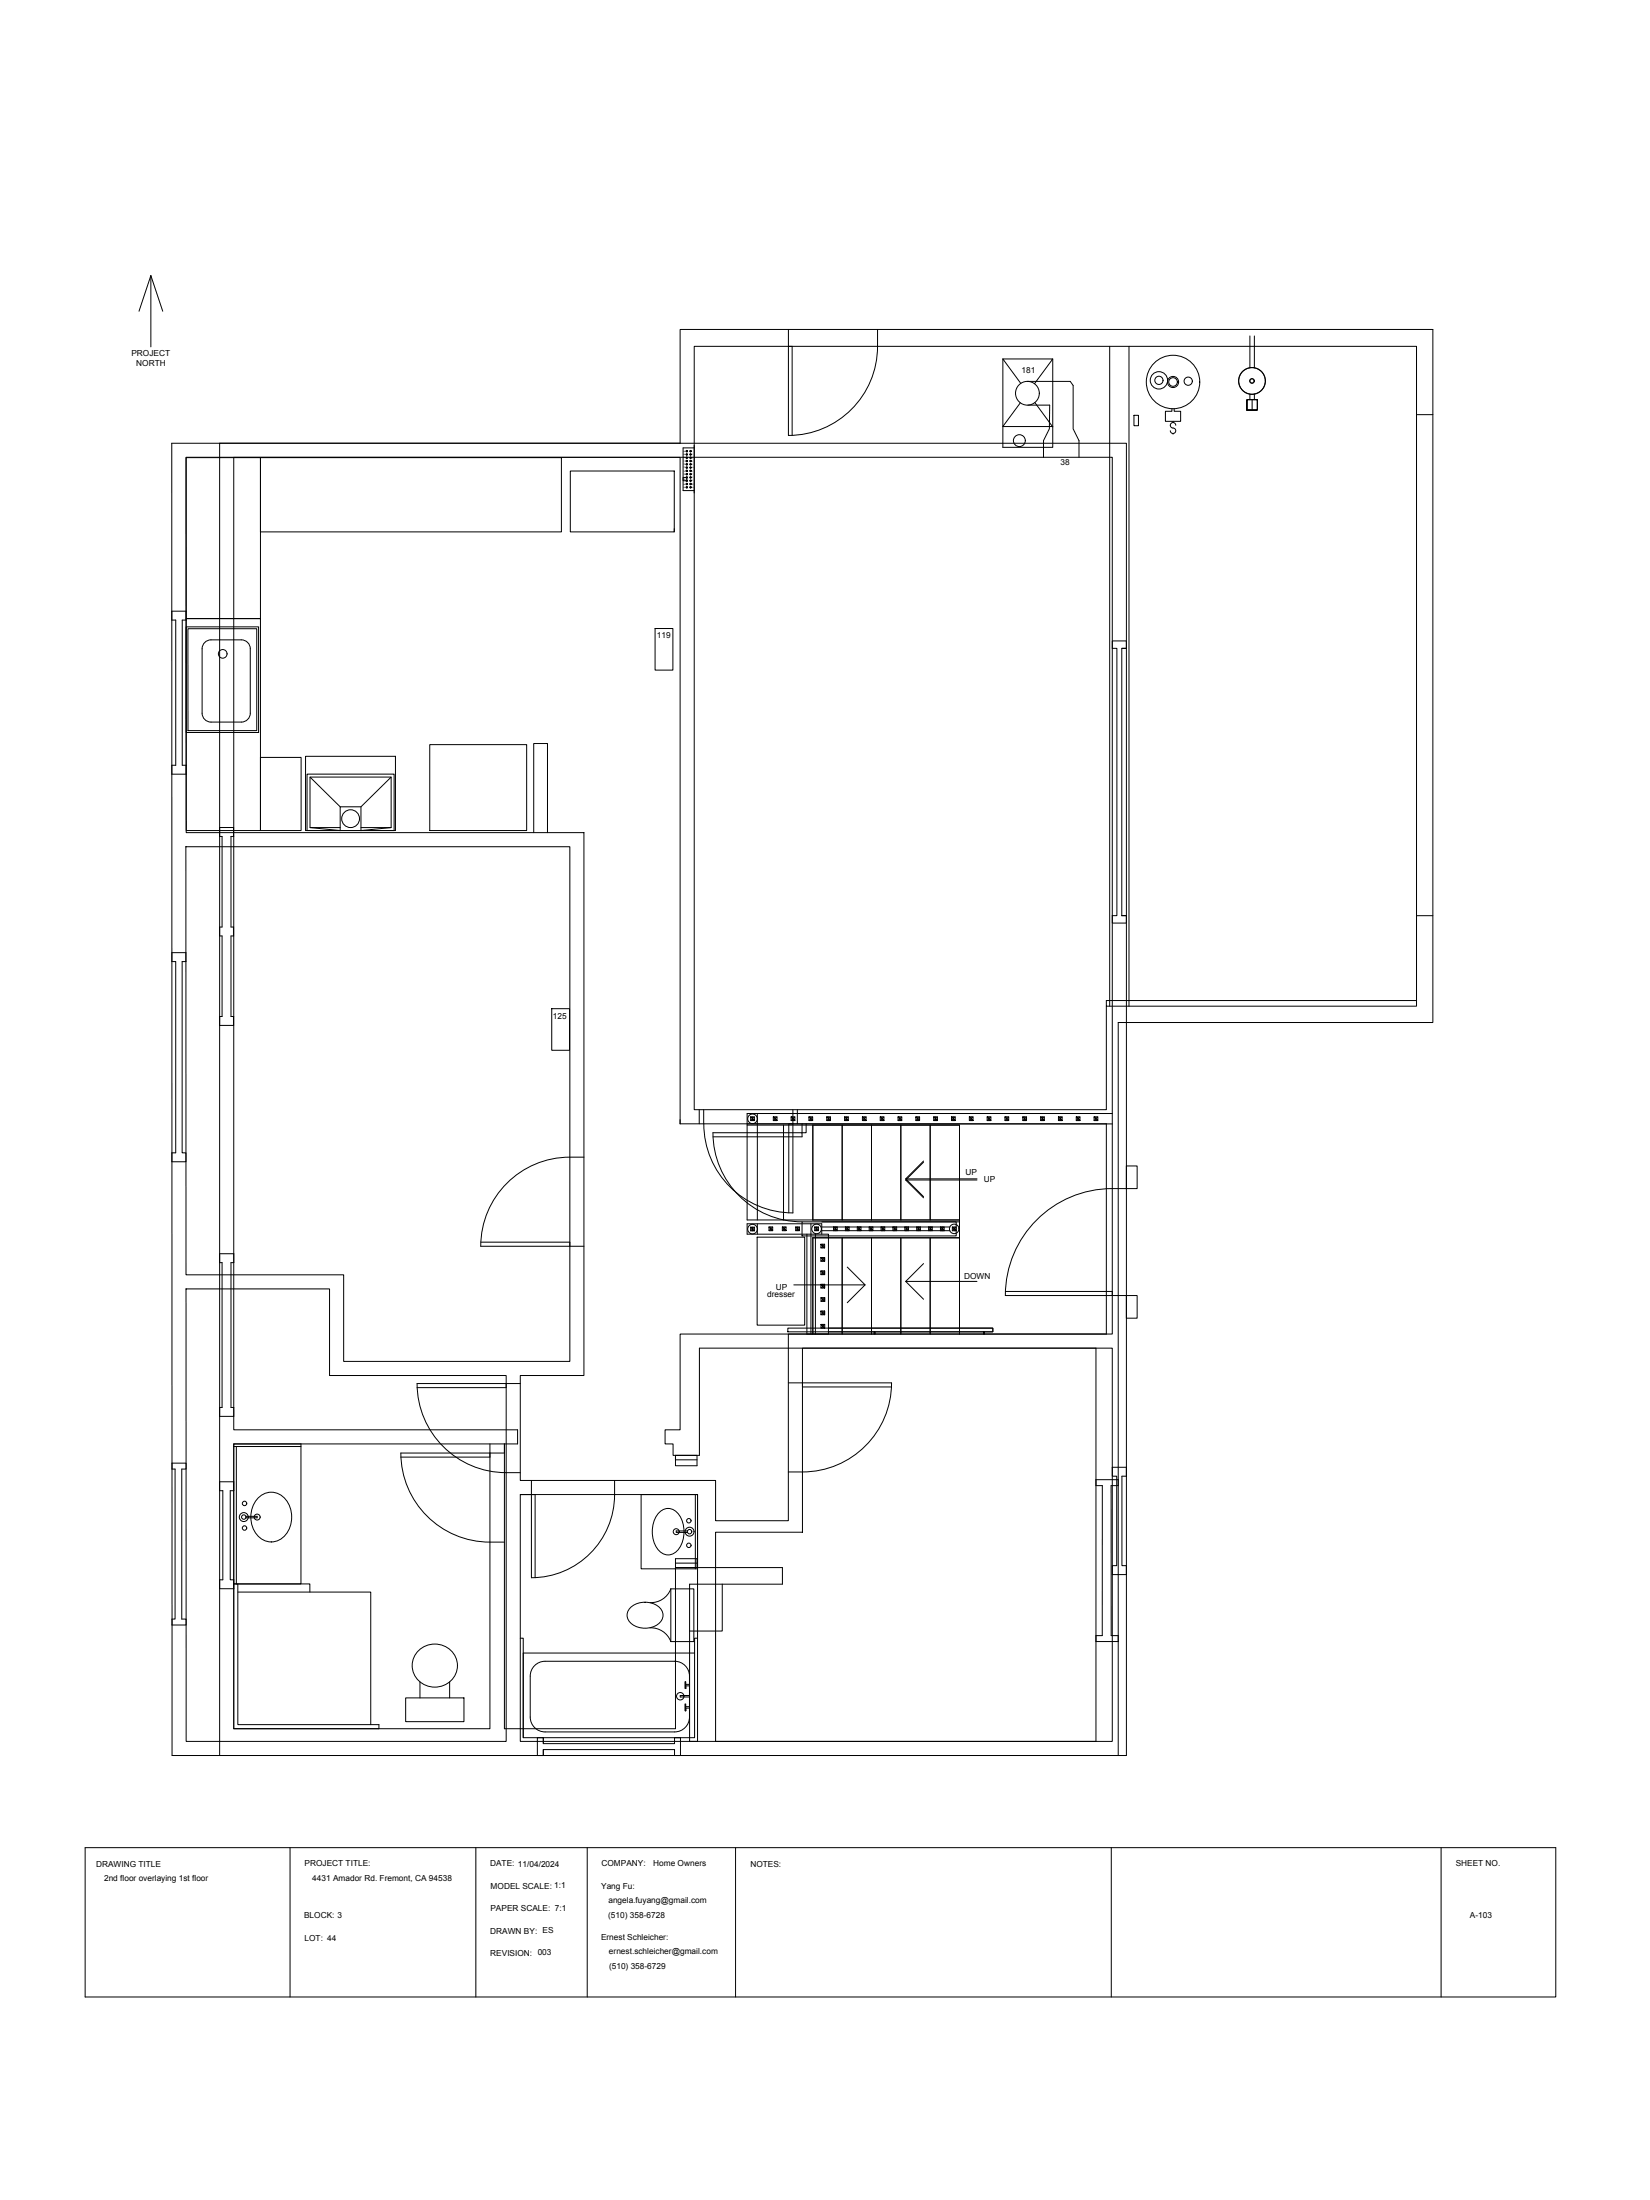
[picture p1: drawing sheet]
<svg xmlns="http://www.w3.org/2000/svg" width="914mm" height="1219mm" viewBox="0 0 914 1219" stroke-linecap="round" stroke-linejoin="round" font-family="sans-serif">
<!-- layer: A101-Floorplan-1st-floor -->
<g fill="none" stroke="#000" stroke-width=".55">
<path d="M437 183v58a49 49 0 0 0 49-49v-9M437 192h2v49M556 199v49h27v-49M556 199h27l-10 14M556 199l10 13M615 192v366M626 192v366M693 186v18M695 186v18M693 218v3M695 218v3M565 223l-9 13h27"/>
<path d="M573 223l10 14M628 230h3v6h-3zM649 227v1h-3v6h8v-6h-3v-1M650 234h.1M652 236a1.6 1.6 0 0 0-2-2 1.6 1.6 0 0 0-1 2 1.6 1.6 0 0 0 2 1 1.5 1.5 0 0 1 0 3 1.5 1.5 0 0 1-2-1M691 221h6v6h-6h6v-6h-6v6zM694 221v6M785 230h9M122 246h255v-63h417v384h-174v406h-498zM380 250h1M380 252h1M380 254h1"/>
<path d="M380 255h1M380 257h1M380 259h1M381 250h.1M381 251v1M381 253v1M381 255v1M381 257v1M381 259v1M382 250h1M382 252h1M382 254h1"/>
<path d="M382 255h1M382 257h1M382 259h1M383 250h.1M383 251v1M383 253v1M383 255v1M383 257v1M383 259v1M385 248h-6v24h6M385 247v26M650 240v1"/>
<path d="M379 265h2v1h-2zM380 261h1M380 263h1M380 265h1M380 266h1M380 268h1M380 270h1M381 261h.1M381 262v1M381 264v1M381 266v1M381 268v1"/>
<path d="M381 270h.1M382 261h1M382 263h1M382 265h1M382 266h1M382 268h1M382 270h1M383 261h.1M383 262v1M383 264v1M383 266v1M383 268v1"/>
<path d="M383 270h.1M363 348h10v23h-10zM122 459h8M129 459v5M122 464h1v50h-1M130 464h-2v50h2M122 519h1v44h-1M129 514v5M130 519h-2v44h2M785 507h9M306 559h10v23h-10zM785 554h-172v61h-228v-423h400v366h-172"/>
<path d="M122 568h8M129 563v5M388 615v8M390 615a52 52 0 0 0 15 43 49 49 0 0 0 34 14v-57M442 615v8M377 623v-370h-247v539h157v8h-157v158h142v-158M377 623h236v116h-236v53h-8v8h4v7h15v-60h219v218h-225v-87h52v-9h-60M377 621v2M395 628h49v2h-49M395 628a49 49 0 0 0 49 49M439 623h-2v49M444 623v5h3v-5"/>
<path d="M450 624h82v52h-82zM467 624v52M483 624v52M499 624v52M515 624v52M512 643l-10 10M541 653h-39l10 10M444 677h86v8h-86zM122 695h8v5h-2v80h2v5h-8M122 700h1v80h-1M467 686v53M483 686v53"/>
<path d="M499 686v53M515 686v53M470 702l9 10h-39M479 712l-9 10M437 736h113v2h-113zM450 739v-53h82v53M484 738v1M485 738v1M545 738v1M131 802v76M167 802h-37v-2h37v78h-36M272 805v2h-50"/>
<path d="M280 805h-58a49 49 0 0 0 50 50h8M280 800v158h94v-94h12v5M374 807h12v5h-12zM374 807v2h12M122 821h8M122 826h1v50h-1M130 826h-2v50h2v4h-8M143 831a11 11 0 0 1 11-3 11 11 0 0 1 7 8 14 14 0 0 1-11 19 14 14 0 0 1-10-20zM607 823h4v83h-4M607 820h13M620 823h-4v83h4M136 840h6v1h-6"/>
<path d="M130 878h2v78h78v2h-80zM130 878h1M132 878h40v4M374 866h12M400 878v26h-18M132 882h73v74M232 915a12 12 0 0 1 19 1 12 12 0 0 1-5 18 12 12 0 0 1-15-4 12 12 0 0 1 1-15zM607 910h13M233 932v9M249 932v9M225 941h32v13h-32z"/>
<circle cx="569" cy="218" r="7"/>
<circle cx="642" cy="211" r="5"/>
<circle cx="642" cy="211" r="2.3"/>
<circle cx="650" cy="212" r="15"/>
<circle cx="650" cy="212" r="3"/>
<circle cx="650" cy="212" r="2.4"/>
<circle cx="658" cy="211" r="2.3"/>
<circle cx="694" cy="211" r="7"/>
<circle cx="694" cy="211" r="1.2"/>
<circle cx="381" cy="252" r=".4"/>
<circle cx="381" cy="250" r=".4"/>
<circle cx="381" cy="259" r=".4"/>
<circle cx="381" cy="255" r=".4"/>
<circle cx="381" cy="257" r=".4"/>
<circle cx="381" cy="254" r=".4"/>
<circle cx="383" cy="259" r=".4"/>
<circle cx="383" cy="257" r=".4"/>
<circle cx="383" cy="250" r=".4"/>
<circle cx="383" cy="252" r=".4"/>
<circle cx="383" cy="255" r=".4"/>
<circle cx="383" cy="254" r=".4"/>
<circle cx="565" cy="244" r="3"/>
<circle cx="381" cy="270" r=".4"/>
<circle cx="381" cy="268" r=".4"/>
<circle cx="381" cy="265" r=".4"/>
<circle cx="381" cy="266" r=".4"/>
<circle cx="381" cy="261" r=".4"/>
<circle cx="381" cy="263" r=".4"/>
<circle cx="383" cy="270" r=".4"/>
<circle cx="383" cy="268" r=".4"/>
<circle cx="383" cy="265" r=".4"/>
<circle cx="383" cy="266" r=".4"/>
<circle cx="383" cy="261" r=".4"/>
<circle cx="383" cy="263" r=".4"/>
<circle cx="136" cy="833" r="1.2"/>
<circle cx="135" cy="841" r="2.5"/>
<circle cx="135" cy="841" r="1.2"/>
<circle cx="136" cy="847" r="1.2"/>
<circle cx="143" cy="841" r="1.6"/>
</g>
<!-- layer: A201-Floorplan-2nd-floor -->
<g fill="none" stroke="#000" stroke-width=".55">
<path d="M569 211h24l2 3v24l3 6v9M570 225h12v13l-4 6v9M95 246h529v727h-529zM103 253h513v486h-179v104h-40v-23h-109v-58h36v-301h-221zM103 254h41v89h-41zM144 254h167v41h-167zM316 261h58v34h-58zM374 293v2M95 339h8M103 339v5h-2v80h2v5h-8M95 344h2v80h-2M103 347h40v59h-40z"/>
<path d="M103 343h41v117h-41zM104 348h38v57h-38zM139 360v35M139 360a5 5 0 0 0-5-5h-17a5 5 0 0 0-5 5v35a5 5 0 0 0 5 5h17a5 5 0 0 0 5-5M622 359h2v-4h-8v4h3v148h-3v5h8v-5h-2M624 359h-2v148M144 420h23v40h-23zM169 419h50v41h-50zM238 413h54v47h-54zM170 429h48v31h-48zM172 431l17 16M217 431l-17 16h-11v13l-17-1"/>
<path d="M189 459h-17v-28h45v28h-17M200 447v13l17-1M103 469h213v285h-126v-48h-87zM296 461v-49h7v49M622 507h2M95 528h8v5h-2v106h2v5h-8M95 533h2v106h-2M416 619h2v2l-2-2v2h2M417 619v2M418 619l-2 2M420 617v59M429 619h2v2l-2-2v2h2"/>
<path d="M430 619v2M431 619l-2 2M438 619h2v2l-2-2v2h2M439 619v2M440 619l-2 2M448 619h2v2l-2-2v2h2M449 619v2M450 619l-2 2M458 619h2v2l-2-2v2h2M459 619v2M460 619l-2 2M468 619h2v2l-2-2v2h2"/>
<path d="M469 619v2M470 619l-2 2M478 619h2v2l-2-2v2h2M479 619v2M480 619l-2 2M488 619h2v2l-2-2v2h2M489 619v2M490 619l-2 2M498 619h2v2l-2-2v2h2M499 619v2M500 619l-2 2M508 619h2v2l-2-2v2h2"/>
<path d="M509 619v2M510 619l-2 2M517 619h2v2l-2-2v2h2M518 619v2M519 619l-2 2M527 619h2v2l-2-2v2h2M528 619v2M529 619l-2 2M537 619h2v2l-2-2v2h2M538 619v2M539 619l-2 2M547 619h2v2l-2-2v2h2"/>
<path d="M548 619v2M549 619l-2 2M557 619h2v2l-2-2v2h2M558 619v2M559 619l-2 2M567 619h2v2l-2-2v2h2M568 619v2M569 619l-2 2M577 619h2v2l-2-2v2h2M578 619v2M579 619l-2 2M587 619h2v2l-2-2v2h2"/>
<path d="M588 619v2M589 619l-2 2M596 619h2v2l-2-2v2h2M597 619v2M598 619l-2 2M606 619h2v2l-2-2v2h2M607 619v2M608 619l-2 2M616 617h-202v59h118M414 624h118v115v-53h-82v53M414 623h202M434 624v52"/>
<path d="M450 624v52M467 624v52M483 624v52M499 624v52M515 624v52M324 641a52 52 0 0 0-47 19 49 49 0 0 0-11 31h58M512 644l-10 10M541 654h-39l10 10M616 659h8M616 659a59 59 0 0 0-59 59h67M624 646h6v13h-6zM420 678v6"/>
<path d="M426 680h2v2l-2-2v2h2M427 680v2M428 680l-2 2M434 680h2v2l-2-2v2h2M435 680v2M436 680l-2 2M441 680h2v2l-2-2v2h2M442 680v2M443 680l-2 2M449 678v61M451 680h3v2l-3-2v2h3M453 680v2"/>
<path d="M454 680l-3 2M455 677h77M455 680h71M462 680h2v2l-2-2v2h2M463 680v2M464 680l-2 2M469 680h2v2l-2-2v2h2M470 680v2M471 680l-2 2M475 680h2v2l-2-2v2h2M476 680v2M477 680l-2 2"/>
<path d="M482 680h2v2l-2-2v2h2M483 680v2M484 680l-2 2M488 680h2v2l-2-2v2h2M489 680v2M490 680l-2 2M495 680h2v2l-2-2v2h2M496 680v2M497 680l-2 2M501 680h2v2l-2-2v2h2M502 680v2M503 680l-2 2"/>
<path d="M508 680h2v2l-2-2v2h2M509 680v2M510 680l-2 2M515 680h2v2l-2-2v2h2M516 680v2M517 680l-2 2M266 688h50v3M416 680h2v2l-2-2v2h2M417 680v2M418 680l-2 2M420 686h26v48h-26zM447 684v55h12v-55h-45v-6h41v6"/>
<path d="M452 684v55M455 697h2v2l-2-2v2h2v-2l-2 2M455 690h2v2l-2-2v2h2M455 682h71M456 690v2M456 697v2M457 690l-2 2M467 686v53M483 686v53M499 686v53M515 686v53M521 680h2v2l-2-2v2h2"/>
<path d="M522 680v2M523 680l-2 2M528 680h2v2l-2-2v2h2M529 680v2M530 680l-2 2M103 714h80v48h98v203h-178zM455 712h2v2l-2-2v2h2v-2l-2 2M455 704h2v2l-2-2v2h2v-2l-2 2M455 719h2v2l-2-2v2h2v-2l-2 2M456 704v2M456 712v2M456 719v2"/>
<path d="M512 700l-10 10M541 710h-39l10 10M557 716h59v2M624 718h6v13h-6zM455 727h2v2l-2-2v2h2v-2l-2 2M455 734h2v2l-2-2v2h2M456 727v2M456 734v2M457 734l-2 2M459 736h91v2h-91M484 738v1M485 738v1"/>
<path d="M545 738v1M445 747h171v218h-219v-116h48zM231 769h50v-2h-50a49 49 0 0 0 50 49h7M281 767h7M437 766h8M494 769h-49v-3h49a49 49 0 0 1-49 50h-8M95 811h8v3h-2v83h2v4h-8v-4h2v-83h-2zM616 813h8v5h-2v50h2v5h-8v-5h3v-50h-3zM288 828h99v137h-99zM295 820v8h-7M341 820a48 48 0 0 1-16 43 46 46 0 0 1-30 11v-46h2v46M355 828h32v41h-32z"/>
<path d="M366 838a7 7 0 0 1 12 4 15 15 0 0 1-6 19 9 9 0 0 1-10-8 16 16 0 0 1 4-15zM385 828v41M381 848h-6v1h6M350 891a11 11 0 0 1 17 3 9 9 0 0 1-11 8 8 8 0 0 1-8-9zM372 881h13v29h-13M372 881v29M372 881a12 12 0 0 1-12 7M288 908h2v55h95v-55h2M360 902a12 12 0 0 1 12 8M385 916h-95v47M296 923l3-2h3h72a8 8 0 0 1 8 8v23a8 8 0 0 1-8 8h-72a8 8 0 0 1-8-8v-24v-2zM380 933h2"/>
<path d="M382 934h-2v2v-4v4M382 940h-5h5M380 946h2M382 947h-2v1v-4v4M301 963v3h73v-3h3v10h-3v-3h-73v3M301 966v-3h-3v10h3v-3"/>
<circle cx="123" cy="362" r="2.4"/>
<circle cx="194" cy="454" r="5"/>
<circle cx="417" cy="620" r="2.7"/>
<circle cx="417" cy="681" r="2.7"/>
<circle cx="453" cy="681" r="2.7"/>
<circle cx="529" cy="681" r="2.6"/>
<circle cx="375" cy="849" r="1.6"/>
<circle cx="382" cy="856" r="1.2"/>
<circle cx="382" cy="843" r="1.2"/>
<circle cx="382" cy="849" r="2.5"/>
<circle cx="382" cy="849" r="1.2"/>
<circle cx="377" cy="940" r="2.1"/>
</g>
<!-- layer: 00-page-edge -->
<path d="M84 153v39M77 172l7-19 6 19" fill="none" stroke="#000" stroke-width=".55"/>
<!-- layer: Title Block -->
<path d="M47 1024h815v83h-815zM161 1024v83M264 1024v83M325 1024v83M408 1024v83M616 1024v83M799 1024v83" fill="none" stroke="#000" stroke-width=".55"/>
<g font-size="4.6">
<text x="73" y="197">PROJECT</text>
<text x="76" y="203">NORTH</text>
<text x="566" y="206">181</text>
<text x="588" y="258">38</text>
<text x="364" y="353">119</text>
<text x="306" y="565">125</text>
<text x="535" y="651">UP</text>
<text x="545" y="655">UP</text>
<text x="534" y="709">DOWN</text>
<text x="425" y="719">dresser</text>
<text x="430" y="715">UP</text>
<text x="53" y="1035">DRAWING TITLE</text>
<text x="169" y="1034">PROJECT TITLE:</text>
<text x="272" y="1034">DATE: 11/04/2024</text>
<text x="333" y="1034">COMPANY:</text>
<text x="362" y="1034">Home Owners</text>
<text x="416" y="1035">NOTES:</text>
<text x="807" y="1034">SHEET NO.</text>
<text x="58" y="1043">2nd floor overlaying 1st floor</text>
<text x="173" y="1043">4431 Amador Rd. Fremont, CA 94538</text>
<text x="272" y="1047">MODEL SCALE: 1:1</text>
<text x="333" y="1047">Yang Fu:</text>
<text x="337" y="1054">angela.fuyang@gmail.com</text>
<text x="272" y="1059">PAPER SCALE: 7:1</text>
<text x="169" y="1063">BLOCK: 3</text>
<text x="337" y="1063">(510) 358-6728</text>
<text x="815" y="1063">A-103</text>
<text x="272" y="1072">DRAWN BY: ES</text>
<text x="169" y="1075">LOT: 44</text>
<text x="333" y="1075">Ernest Schleicher:</text>
<text x="272" y="1084">REVISION: 003</text>
<text x="337" y="1083">ernest.schleicher@gmail.com</text>
<text x="338" y="1091">(510) 358-6729</text>
</g>
<g font-size="1.1">
<text x="379" y="250">nc</text>
<text x="383" y="250">1</text>
<text x="379" y="258">12</text>
<text x="379" y="252">nc</text>
<text x="379" y="254">nc</text>
<text x="379" y="256">11</text>
<text x="383" y="254">3</text>
<text x="383" y="252">2</text>
<text x="383" y="258">5</text>
<text x="383" y="256">4</text>
<text x="379" y="260">13</text>
<text x="379" y="261">14</text>
<text x="379" y="263">15</text>
<text x="383" y="261">6</text>
<text x="383" y="263">7</text>
<text x="383" y="259">nc</text>
<text x="379" y="266">16</text>
<text x="379" y="269">nc</text>
<text x="383" y="269">10</text>
<text x="383" y="267">9</text>
<text x="383" y="265">8</text>
<text x="379" y="270">nc</text>
<text x="383" y="270">nc</text>
</g>
</svg>
